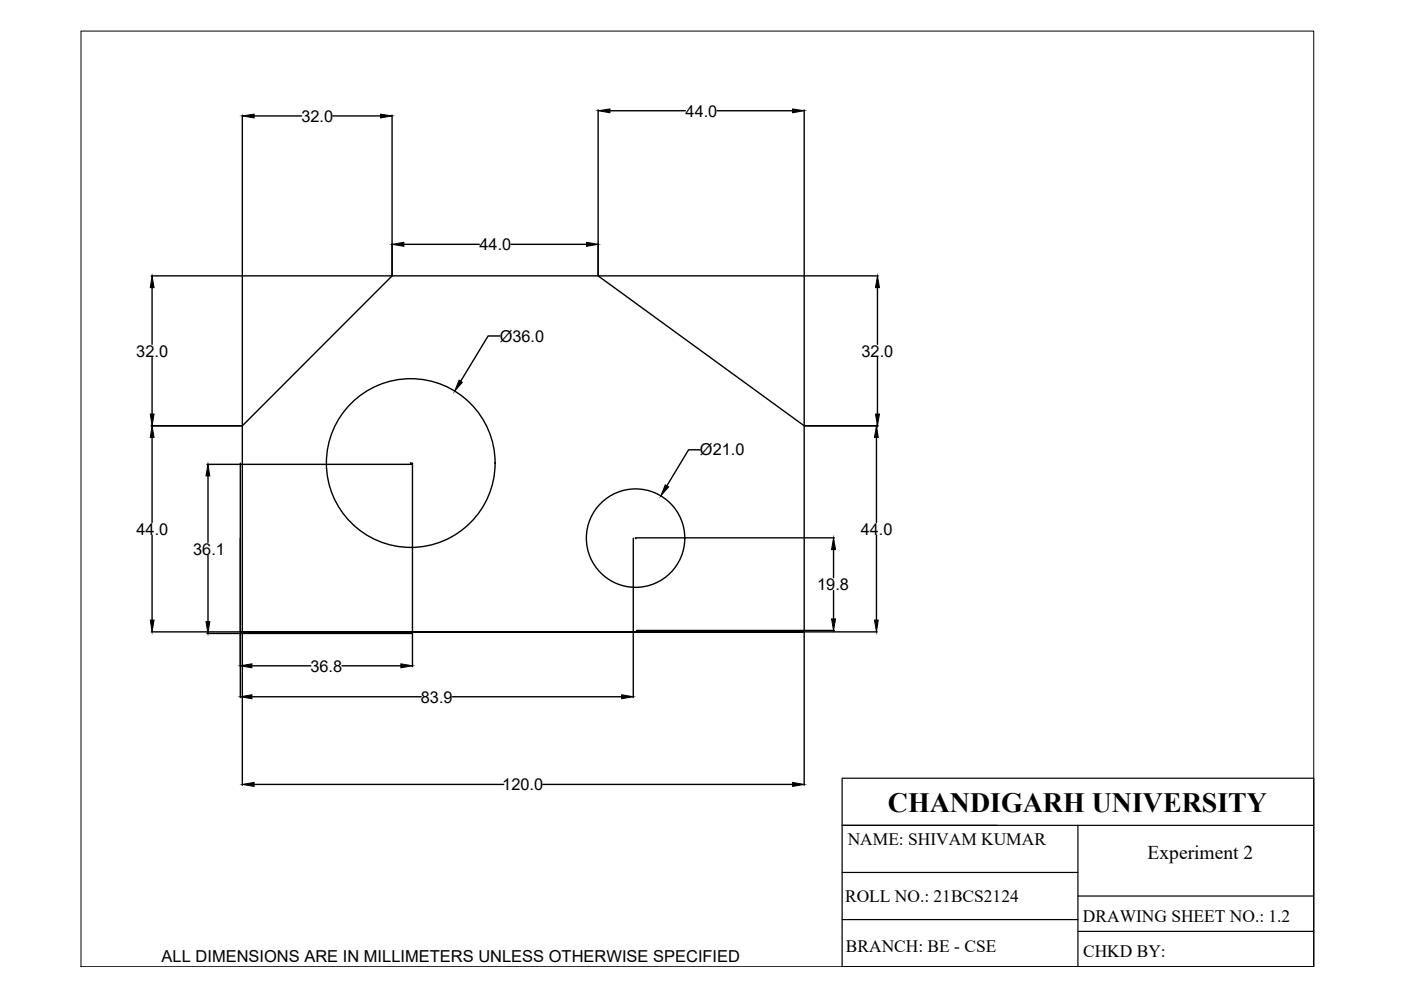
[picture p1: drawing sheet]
<svg xmlns="http://www.w3.org/2000/svg" width="297mm" height="210mm" viewBox="0 0 297 210" stroke-linecap="round" stroke-linejoin="round" font-family="sans-serif">
<!-- layer: thick continuous -->
<g fill="none" stroke="#000" stroke-width=".3">
<path d="M51.4 24.4v65.8M53.9 24.6h10.1M70.6 24.6h10.1M83.1 24.4v34l-51 .1M126.8 23.3v35.1M129.3 23.5h16M152 23.5h16M170.5 23.3v66.9M85.6 51.8h16M108.4 51.8h16M126.9 58.5h59.3M32.2 61v12"/>
<path d="M32.2 75.8v12M106 71.2h-2.5l-5.8 9.6M186 61v12M186 75.8v12M32.1 90.3h19.2M32.2 92.7v18.1M43.9 98.5h43.5M51 98.2v49.7M87 98.2h.2M87.1 98.1v.2M87.4 98.2v43.1M148.4 95.4h-2.4l-4.6 7.6"/>
<path d="M170.6 90.3h15.6M185.8 92.7v18.1M32.2 113.5v18M44.1 100.9v14.1M44.1 117.7v14.1M134.3 114.1v33.8M134.7 114.1h.2M134.8 114v.2M134.9 114h42M176.7 116.5v6M185.8 113.5v18M32.1 134h19.2"/>
<path d="M43.9 134.3h43.5M134.9 133.7h42M170.6 134h15.4M176.7 125.2v6M53.4 147.7h35.9M53.4 141.2h12.5M72.5 141.2h12.5M95.9 147.7h35.9M51.4 166.5v-76.2l31.7-31.8h43.7l43.7 31.8v43.7h-119.1h119.1v32.5M53.9 166.3h52.9M115.1 166.3h52.9"/>
<circle cx="87.1" cy="98.2" r="17.9"/>
<circle cx="134.8" cy="114.1" r="10.4"/>
</g>
<g fill="#000" stroke="#000" stroke-width=".21">
<path d="M51.4 24.6l2.5-.4v.8zM80.7 24.2l2.4 .4-2.4 .4zM126.8 23.5l2.5-.4v.8zM168 23.1l2.5 .4-2.5 .4zM83.1 51.8l2.5-.4v.8zM124.4 51.4l2.4 .4-2.4 .4zM32.2 58.5l.5 2.5h-.8zM186 58.5l.5 2.5h-.9zM32.2 90.3l.5 2.4h-.8zM31.9 87.8h.8l-.5 2.5zM97.4 80.6l.6 .5-1.6 1.9zM185.8 90.3l.4 2.4h-.8z"/>
<path d="M185.6 87.8h.9l-.5 2.5zM44.1 98.5l.4 2.4h-.8zM141 102.8l.8 .4-1.7 1.9zM176.7 114l.5 2.5h-.9zM31.9 131.5h.8l-.5 2.5zM43.7 131.8h.8l-.4 2.5zM176.3 131.2h.9l-.5 2.5zM185.4 131.5h.8l-.4 2.5zM51 147.7l2.4-.4v.9zM51 141.2l2.4-.5v.9zM85 140.7l2.4 .5-2.4 .4zM131.8 147.3l2.5 .4-2.5 .5z"/>
<path d="M51.4 166.3l2.5-.4v.8zM168 165.9l2.5 .4-2.5 .4z"/>
<circle cx="51.4" cy="134" r=".12"/>
</g>
<path d="M17.2 6.6h261.3v198.4h-261.3z" fill="none" stroke="#000" stroke-width=".21"/>
<!-- layer: 0 -->
<path d="M178.5 165h100v40h-100zM178.5 175h100M228.5 175v30M178.5 195h50M178.5 185h50M228.5 190h50M228.5 197.5h50" fill="none" stroke="#000" stroke-width=".25"/>
<text font-size="5.9" x="188.2" y="172.2">CHANDIGARH UNIVERSITY</text>
<text font-size="4.1" x="243.3" y="182.1">Experiment 2</text>
<g font-size="3.7">
<text x="179.7" y="179.2">NAME: SHIVAM KUMAR</text>
<text x="179.2" y="191.2">ROLL NO.: 21BCS2124</text>
<text x="229.6" y="195.4">DRAWING SHEET NO.: 1.2</text>
<text x="179.4" y="201.8">BRANCH: BE - CSE</text>
<text x="229.6" y="202.8">CHKD BY:</text>
</g>
<g font-size="3.5">
<text x="63.9" y="25.8">32.0</text>
<text x="145.4" y="24.7">44.0</text>
<text x="101.7" y="53">44.0</text>
<text x="28.9" y="75.6">32.0</text>
<text x="105.9" y="72.4">Ø36.0</text>
<text x="182.7" y="75.6">32.0</text>
<text x="148.4" y="96.5">Ø21.0</text>
<text x="28.9" y="113.4">44.0</text>
<text x="182.5" y="113.4">44.0</text>
<text x="41" y="117.6">36.1</text>
<text x="173.3" y="125.1">19.8</text>
<text x="65.8" y="142.4">36.8</text>
<text x="89.2" y="149">83.9</text>
<text x="106.5" y="167.5">120.0</text>
<text x="34.3" y="203.9">ALL DIMENSIONS ARE IN MILLIMETERS UNLESS OTHERWISE SPECIFIED</text>
</g>
</svg>
